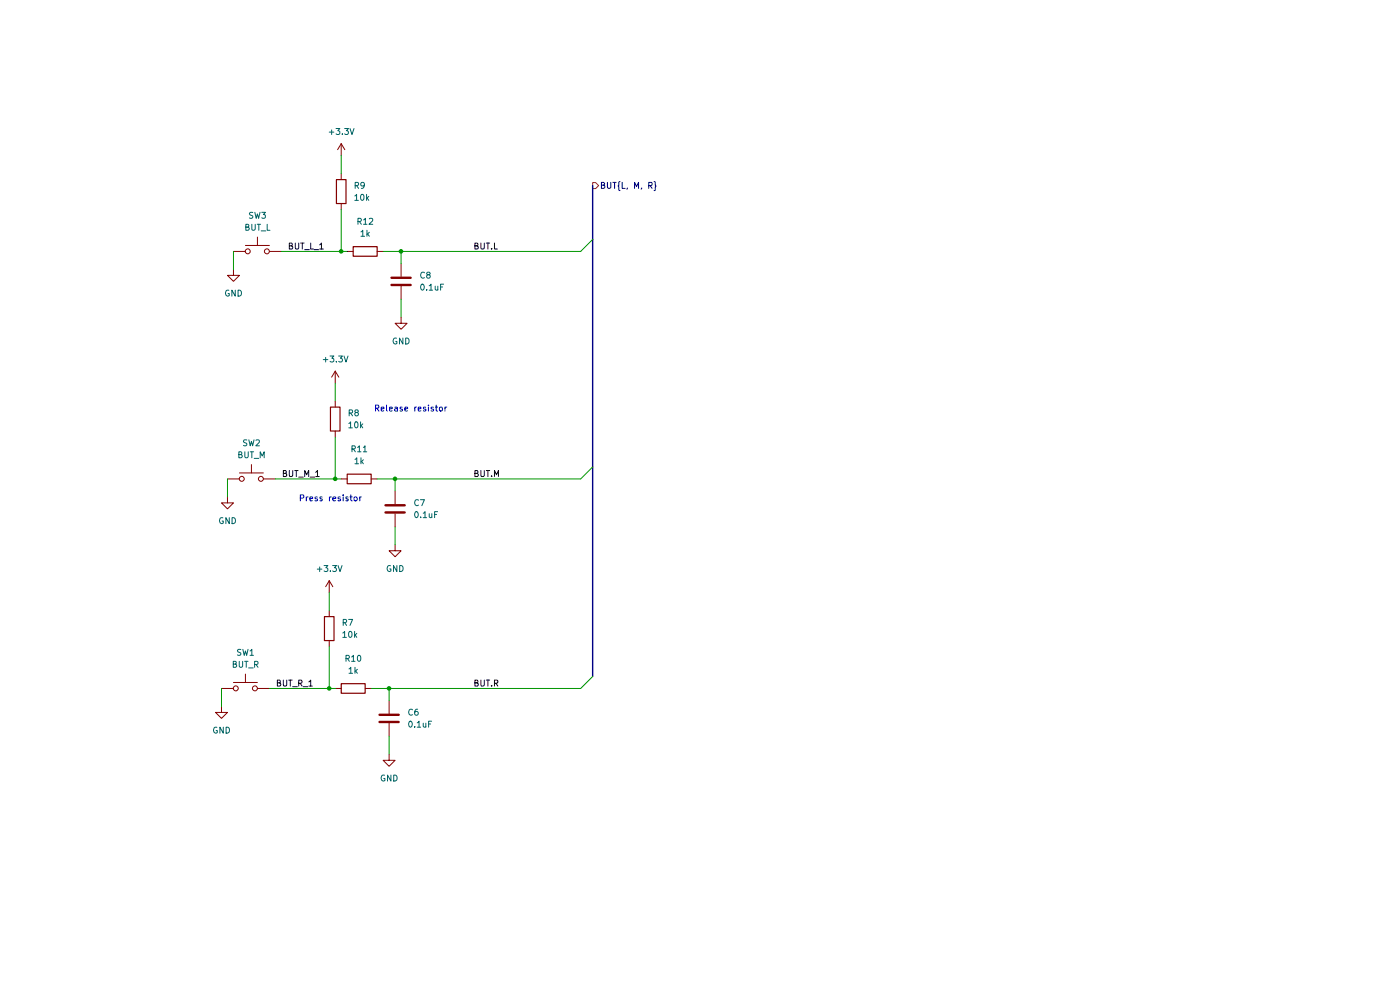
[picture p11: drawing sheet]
(kicad_sch
 (version 20250114)
 (generator "eeschema")
 (generator_version "9.0")
 (paper "A4")
 (lib_symbols
  (symbol "Device:C"
   (pin_numbers (hide yes))
   (pin_names
    (offset 0.254)) (exclude_from_sim no) (in_bom yes) (on_board yes)
   (property "Reference" "C" (at 0.635 2.54 0) (effects (font (size 1.27 1.27)) (justify left)))
   (property "Value" "C" (at 0.635 -2.54 0) (effects (font (size 1.27 1.27)) (justify left)))
   (property "Footprint" "" (at 0.9652 -3.81 0) (effects (font (size 1.27 1.27)) (hide yes)))
   (property "Datasheet" "~" (at 0 0 0) (effects (font (size 1.27 1.27)) (hide yes)))
   (property "Description" "Unpolarized capacitor" (at 0 0 0) (effects (font (size 1.27 1.27)) (hide yes)))
   (symbol "C_0_1"
    (polyline (pts (xy -2.032 0.762) (xy 2.032 0.762)) (stroke (width 0.508) (type default)) (fill (type none)))
    (polyline (pts (xy -2.032 -0.762) (xy 2.032 -0.762)) (stroke (width 0.508) (type default)) (fill (type none))))
   (symbol "C_1_1"
    (pin passive line (at 0 3.81 270) (length 2.794) (name "~" (effects (font (size 1.27 1.27)))) (number "1" (effects (font (size 1.27 1.27)))))
    (pin passive line (at 0 -3.81 90) (length 2.794) (name "~" (effects (font (size 1.27 1.27)))) (number "2" (effects (font (size 1.27 1.27))))))
   (embedded_fonts no))
  (symbol "Device:R"
   (pin_numbers (hide yes))
   (pin_names
    (offset 0)) (exclude_from_sim no) (in_bom yes) (on_board yes)
   (property "Reference" "R" (at 2.032 0 90) (effects (font (size 1.27 1.27))))
   (property "Value" "R" (at 0 0 90) (effects (font (size 1.27 1.27))))
   (property "Footprint" "" (at -1.778 0 90) (effects (font (size 1.27 1.27)) (hide yes)))
   (property "Datasheet" "~" (at 0 0 0) (effects (font (size 1.27 1.27)) (hide yes)))
   (property "Description" "Resistor" (at 0 0 0) (effects (font (size 1.27 1.27)) (hide yes)))
   (symbol "R_0_1"
    (rectangle (start -1.016 -2.54) (end 1.016 2.54) (stroke (width 0.254) (type default)) (fill (type none))))
   (symbol "R_1_1"
    (pin passive line (at 0 3.81 270) (length 1.27) (name "~" (effects (font (size 1.27 1.27)))) (number "1" (effects (font (size 1.27 1.27)))))
    (pin passive line (at 0 -3.81 90) (length 1.27) (name "~" (effects (font (size 1.27 1.27)))) (number "2" (effects (font (size 1.27 1.27))))))
   (embedded_fonts no))
  (symbol "Switch:SW_Push"
   (pin_numbers (hide yes))
   (pin_names
    (offset 1.016) (hide yes)) (exclude_from_sim no) (in_bom yes) (on_board yes)
   (property "Reference" "SW" (at 1.27 2.54 0) (effects (font (size 1.27 1.27)) (justify left)))
   (property "Value" "SW_Push" (at 0 -1.524 0) (effects (font (size 1.27 1.27))))
   (property "Footprint" "" (at 0 5.08 0) (effects (font (size 1.27 1.27)) (hide yes)))
   (property "Datasheet" "~" (at 0 5.08 0) (effects (font (size 1.27 1.27)) (hide yes)))
   (property "Description" "Push button switch, generic, two pins" (at 0 0 0) (effects (font (size 1.27 1.27)) (hide yes)))
   (symbol "SW_Push_0_1"
    (circle (center -2.032 0) (radius 0.508) (stroke (width 0) (type default)) (fill (type none)))
    (polyline (pts (xy 0 1.27) (xy 0 3.048)) (stroke (width 0) (type default)) (fill (type none)))
    (circle (center 2.032 0) (radius 0.508) (stroke (width 0) (type default)) (fill (type none)))
    (polyline (pts (xy 2.54 1.27) (xy -2.54 1.27)) (stroke (width 0) (type default)) (fill (type none)))
    (pin passive line (at -5.08 0 0) (length 2.54) (name "1" (effects (font (size 1.27 1.27)))) (number "1" (effects (font (size 1.27 1.27)))))
    (pin passive line (at 5.08 0 180) (length 2.54) (name "2" (effects (font (size 1.27 1.27)))) (number "2" (effects (font (size 1.27 1.27))))))
   (embedded_fonts no))
  (symbol "power:+3.3V"
   (power)
   (pin_names
    (offset 0)) (exclude_from_sim no) (in_bom yes) (on_board yes)
   (property "Reference" "#PWR" (at 0 -3.81 0) (effects (font (size 1.27 1.27)) (hide yes)))
   (property "Value" "+3.3V" (at 0 3.556 0) (effects (font (size 1.27 1.27))))
   (property "Footprint" "" (at 0 0 0) (effects (font (size 1.27 1.27)) (hide yes)))
   (property "Datasheet" "" (at 0 0 0) (effects (font (size 1.27 1.27)) (hide yes)))
   (property "Description" "Power symbol creates a global label with name \"+3.3V\"" (at 0 0 0) (effects (font (size 1.27 1.27)) (hide yes)))
   (symbol "+3.3V_0_1"
    (polyline (pts (xy -0.762 1.27) (xy 0 2.54)) (stroke (width 0) (type default)) (fill (type none)))
    (polyline (pts (xy 0 2.54) (xy 0.762 1.27)) (stroke (width 0) (type default)) (fill (type none)))
    (polyline (pts (xy 0 0) (xy 0 2.54)) (stroke (width 0) (type default)) (fill (type none))))
   (symbol "+3.3V_1_1"
    (pin power_in line (at 0 0 90) (length 0) (hide yes) (name "+3.3V" (effects (font (size 1.27 1.27)))) (number "1" (effects (font (size 1.27 1.27))))))
   (embedded_fonts no))
  (symbol "power:GND"
   (power)
   (pin_names
    (offset 0)) (exclude_from_sim no) (in_bom yes) (on_board yes)
   (property "Reference" "#PWR" (at 0 -6.35 0) (effects (font (size 1.27 1.27)) (hide yes)))
   (property "Value" "GND" (at 0 -3.81 0) (effects (font (size 1.27 1.27))))
   (property "Footprint" "" (at 0 0 0) (effects (font (size 1.27 1.27)) (hide yes)))
   (property "Datasheet" "" (at 0 0 0) (effects (font (size 1.27 1.27)) (hide yes)))
   (property "Description" "Power symbol creates a global label with name \"GND\" , ground" (at 0 0 0) (effects (font (size 1.27 1.27)) (hide yes)))
   (symbol "GND_0_1"
    (polyline (pts (xy 0 0) (xy 0 -1.27) (xy 1.27 -1.27) (xy 0 -2.54) (xy -1.27 -1.27) (xy 0 -1.27)) (stroke (width 0) (type default)) (fill (type none))))
   (symbol "GND_1_1"
    (pin power_in line (at 0 0 270) (length 0) (hide yes) (name "GND" (effects (font (size 1.27 1.27)))) (number "1" (effects (font (size 1.27 1.27))))))
   (embedded_fonts no)))
 (text "Press resistor"
  (exclude_from_sim no)
  (at 70.104 105.918 0)
  (effects (font (size 1.27 1.27))))
 (text "Release resistor"
  (exclude_from_sim no)
  (at 87.122 86.868 0)
  (effects (font (size 1.27 1.27))))
 (junction
  (at 82.55 146.05)
  (diameter 0)
  (color 0 0 0 0))
 (junction
  (at 85.09 53.34)
  (diameter 0)
  (color 0 0 0 0))
 (junction
  (at 71.12 101.6)
  (diameter 0)
  (color 0 0 0 0))
 (junction
  (at 72.39 53.34)
  (diameter 0)
  (color 0 0 0 0))
 (junction
  (at 69.85 146.05)
  (diameter 0)
  (color 0 0 0 0))
 (junction
  (at 83.82 101.6)
  (diameter 0)
  (color 0 0 0 0))
 (bus_entry
  (at 123.19 146.05)
  (size 2.54 -2.54)
  (stroke (width 0) (type default)))
 (bus_entry
  (at 123.19 101.6)
  (size 2.54 -2.54)
  (stroke (width 0) (type default)))
 (bus_entry
  (at 123.19 53.34)
  (size 2.54 -2.54)
  (stroke (width 0) (type default)))
 (wire
  (pts (xy 85.09 53.34) (xy 85.09 55.88))
  (stroke (width 0) (type default)))
 (wire
  (pts (xy 78.74 146.05) (xy 82.55 146.05))
  (stroke (width 0) (type default)))
 (wire
  (pts (xy 57.15 146.05) (xy 69.85 146.05))
  (stroke (width 0) (type default)))
 (wire
  (pts (xy 71.12 101.6) (xy 72.39 101.6))
  (stroke (width 0) (type default)))
 (wire
  (pts (xy 69.85 137.16) (xy 69.85 146.05))
  (stroke (width 0) (type default)))
 (wire
  (pts (xy 82.55 146.05) (xy 82.55 148.59))
  (stroke (width 0) (type default)))
 (wire
  (pts (xy 85.09 53.34) (xy 123.19 53.34))
  (stroke (width 0) (type default)))
 (wire
  (pts (xy 69.85 146.05) (xy 71.12 146.05))
  (stroke (width 0) (type default)))
 (wire
  (pts (xy 71.12 81.28) (xy 71.12 85.09))
  (stroke (width 0) (type default)))
 (wire
  (pts (xy 58.42 101.6) (xy 71.12 101.6))
  (stroke (width 0) (type default)))
 (wire
  (pts (xy 82.55 156.21) (xy 82.55 160.02))
  (stroke (width 0) (type default)))
 (wire
  (pts (xy 81.28 53.34) (xy 85.09 53.34))
  (stroke (width 0) (type default)))
 (wire
  (pts (xy 46.99 146.05) (xy 46.99 149.86))
  (stroke (width 0) (type default)))
 (wire
  (pts (xy 83.82 101.6) (xy 123.19 101.6))
  (stroke (width 0) (type default)))
 (wire
  (pts (xy 49.53 53.34) (xy 49.53 57.15))
  (stroke (width 0) (type default)))
 (bus
  (pts (xy 125.73 99.06) (xy 125.73 143.51))
  (stroke (width 0) (type default)))
 (wire
  (pts (xy 72.39 53.34) (xy 73.66 53.34))
  (stroke (width 0) (type default)))
 (bus
  (pts (xy 125.73 39.37) (xy 125.73 50.8))
  (stroke (width 0) (type default)))
 (wire
  (pts (xy 80.01 101.6) (xy 83.82 101.6))
  (stroke (width 0) (type default)))
 (wire
  (pts (xy 72.39 44.45) (xy 72.39 53.34))
  (stroke (width 0) (type default)))
 (wire
  (pts (xy 59.69 53.34) (xy 72.39 53.34))
  (stroke (width 0) (type default)))
 (wire
  (pts (xy 85.09 63.5) (xy 85.09 67.31))
  (stroke (width 0) (type default)))
 (wire
  (pts (xy 83.82 111.76) (xy 83.82 115.57))
  (stroke (width 0) (type default)))
 (wire
  (pts (xy 83.82 101.6) (xy 83.82 104.14))
  (stroke (width 0) (type default)))
 (wire
  (pts (xy 69.85 125.73) (xy 69.85 129.54))
  (stroke (width 0) (type default)))
 (bus
  (pts (xy 125.73 50.8) (xy 125.73 99.06))
  (stroke (width 0) (type default)))
 (wire
  (pts (xy 72.39 33.02) (xy 72.39 36.83))
  (stroke (width 0) (type default)))
 (wire
  (pts (xy 82.55 146.05) (xy 123.19 146.05))
  (stroke (width 0) (type default)))
 (wire
  (pts (xy 48.26 101.6) (xy 48.26 105.41))
  (stroke (width 0) (type default)))
 (wire
  (pts (xy 71.12 92.71) (xy 71.12 101.6))
  (stroke (width 0) (type default)))
 (label "BUT_M_1"
  (at 59.69 101.6 0)
  (effects (font (size 1.27 1.27)) (justify left bottom)))
 (label "BUT.M"
  (at 100.33 101.6 0)
  (effects (font (size 1.27 1.27)) (justify left bottom)))
 (label "BUT.L"
  (at 100.33 53.34 0)
  (effects (font (size 1.27 1.27)) (justify left bottom)))
 (label "BUT_R_1"
  (at 58.42 146.05 0)
  (effects (font (size 1.27 1.27)) (justify left bottom)))
 (label "BUT.R"
  (at 100.33 146.05 0)
  (effects (font (size 1.27 1.27)) (justify left bottom)))
 (label "BUT_L_1"
  (at 60.96 53.34 0)
  (effects (font (size 1.27 1.27)) (justify left bottom)))
 (hierarchical_label "BUT{L, M, R}"
  (shape output)
  (at 125.73 39.37 0)
  (effects (font (size 1.27 1.27)) (justify left)))
 (symbol
  (lib_id "Device:R")
  (at 71.12 88.9 180)
  (unit 1)
  (exclude_from_sim no)
  (in_bom yes)
  (on_board yes)
  (dnp no)
  (fields_autoplaced yes)
  (property "Reference" "R8" (at 73.66 87.6299 0) (effects (font (size 1.27 1.27)) (justify right)))
  (property "Value" "10k" (at 73.66 90.1699 0) (effects (font (size 1.27 1.27)) (justify right)))
  (property "Footprint" "Resistor_SMD:R_0402_1005Metric" (at 72.898 88.9 90) (effects (font (size 1.27 1.27)) (hide yes)))
  (property "Datasheet" "~" (at 71.12 88.9 0) (effects (font (size 1.27 1.27)) (hide yes)))
  (property "Description" "Resistor" (at 71.12 88.9 0) (effects (font (size 1.27 1.27)) (hide yes)))
  (pin "2")
  (pin "1"))
 (symbol
  (lib_id "power:GND")
  (at 48.26 105.41 0)
  (unit 1)
  (exclude_from_sim no)
  (in_bom yes)
  (on_board yes)
  (dnp no)
  (fields_autoplaced yes)
  (property "Reference" "#PWR020" (at 48.26 111.76 0) (effects (font (size 1.27 1.27)) (hide yes)))
  (property "Value" "GND" (at 48.26 110.49 0) (effects (font (size 1.27 1.27))))
  (property "Footprint" "" (at 48.26 105.41 0) (effects (font (size 1.27 1.27)) (hide yes)))
  (property "Datasheet" "" (at 48.26 105.41 0) (effects (font (size 1.27 1.27)) (hide yes)))
  (property "Description" "" (at 48.26 105.41 0) (effects (font (size 1.27 1.27)) (hide yes)))
  (pin "1"))
 (symbol
  (lib_id "Device:R")
  (at 69.85 133.35 180)
  (unit 1)
  (exclude_from_sim no)
  (in_bom yes)
  (on_board yes)
  (dnp no)
  (fields_autoplaced yes)
  (property "Reference" "R7" (at 72.39 132.0799 0) (effects (font (size 1.27 1.27)) (justify right)))
  (property "Value" "10k" (at 72.39 134.6199 0) (effects (font (size 1.27 1.27)) (justify right)))
  (property "Footprint" "Resistor_SMD:R_0402_1005Metric" (at 71.628 133.35 90) (effects (font (size 1.27 1.27)) (hide yes)))
  (property "Datasheet" "~" (at 69.85 133.35 0) (effects (font (size 1.27 1.27)) (hide yes)))
  (property "Description" "Resistor" (at 69.85 133.35 0) (effects (font (size 1.27 1.27)) (hide yes)))
  (pin "2")
  (pin "1"))
 (symbol
  (lib_id "Switch:SW_Push")
  (at 52.07 146.05 0)
  (unit 1)
  (exclude_from_sim no)
  (in_bom yes)
  (on_board yes)
  (dnp no)
  (fields_autoplaced yes)
  (property "Reference" "SW1" (at 52.07 138.43 0) (effects (font (size 1.27 1.27))))
  (property "Value" "BUT_R" (at 52.07 140.97 0) (effects (font (size 1.27 1.27))))
  (property "Footprint" "Button_Switch_SMD:SW_SPST_Omron_B3FS-101xP" (at 52.07 140.97 0) (effects (font (size 1.27 1.27)) (hide yes)))
  (property "Datasheet" "~" (at 52.07 140.97 0) (effects (font (size 1.27 1.27)) (hide yes)))
  (property "Description" "Push button switch, generic, two pins" (at 52.07 146.05 0) (effects (font (size 1.27 1.27)) (hide yes)))
  (pin "1")
  (pin "2"))
 (symbol
  (lib_id "power:GND")
  (at 49.53 57.15 0)
  (unit 1)
  (exclude_from_sim no)
  (in_bom yes)
  (on_board yes)
  (dnp no)
  (fields_autoplaced yes)
  (property "Reference" "#PWR021" (at 49.53 63.5 0) (effects (font (size 1.27 1.27)) (hide yes)))
  (property "Value" "GND" (at 49.53 62.23 0) (effects (font (size 1.27 1.27))))
  (property "Footprint" "" (at 49.53 57.15 0) (effects (font (size 1.27 1.27)) (hide yes)))
  (property "Datasheet" "" (at 49.53 57.15 0) (effects (font (size 1.27 1.27)) (hide yes)))
  (property "Description" "" (at 49.53 57.15 0) (effects (font (size 1.27 1.27)) (hide yes)))
  (pin "1"))
 (symbol
  (lib_id "Device:R")
  (at 74.93 146.05 270)
  (unit 1)
  (exclude_from_sim no)
  (in_bom yes)
  (on_board yes)
  (dnp no)
  (fields_autoplaced yes)
  (property "Reference" "R10" (at 74.93 139.7 90) (effects (font (size 1.27 1.27))))
  (property "Value" "1k" (at 74.93 142.24 90) (effects (font (size 1.27 1.27))))
  (property "Footprint" "Resistor_SMD:R_0402_1005Metric" (at 74.93 144.272 90) (effects (font (size 1.27 1.27)) (hide yes)))
  (property "Datasheet" "~" (at 74.93 146.05 0) (effects (font (size 1.27 1.27)) (hide yes)))
  (property "Description" "Resistor" (at 74.93 146.05 0) (effects (font (size 1.27 1.27)) (hide yes)))
  (pin "1")
  (pin "2"))
 (symbol
  (lib_id "Device:C")
  (at 83.82 107.95 0)
  (unit 1)
  (exclude_from_sim no)
  (in_bom yes)
  (on_board yes)
  (dnp no)
  (fields_autoplaced yes)
  (property "Reference" "C7" (at 87.63 106.6799 0) (effects (font (size 1.27 1.27)) (justify left)))
  (property "Value" "0.1uF" (at 87.63 109.2199 0) (effects (font (size 1.27 1.27)) (justify left)))
  (property "Footprint" "Capacitor_SMD:C_0402_1005Metric" (at 84.7852 111.76 0) (effects (font (size 1.27 1.27)) (hide yes)))
  (property "Datasheet" "~" (at 83.82 107.95 0) (effects (font (size 1.27 1.27)) (hide yes)))
  (property "Description" "Unpolarized capacitor" (at 83.82 107.95 0) (effects (font (size 1.27 1.27)) (hide yes)))
  (pin "1")
  (pin "2"))
 (symbol
  (lib_id "Device:R")
  (at 76.2 101.6 270)
  (unit 1)
  (exclude_from_sim no)
  (in_bom yes)
  (on_board yes)
  (dnp no)
  (fields_autoplaced yes)
  (property "Reference" "R11" (at 76.2 95.25 90) (effects (font (size 1.27 1.27))))
  (property "Value" "1k" (at 76.2 97.79 90) (effects (font (size 1.27 1.27))))
  (property "Footprint" "Resistor_SMD:R_0402_1005Metric" (at 76.2 99.822 90) (effects (font (size 1.27 1.27)) (hide yes)))
  (property "Datasheet" "~" (at 76.2 101.6 0) (effects (font (size 1.27 1.27)) (hide yes)))
  (property "Description" "Resistor" (at 76.2 101.6 0) (effects (font (size 1.27 1.27)) (hide yes)))
  (pin "1")
  (pin "2"))
 (symbol
  (lib_id "power:GND")
  (at 82.55 160.02 0)
  (unit 1)
  (exclude_from_sim no)
  (in_bom yes)
  (on_board yes)
  (dnp no)
  (fields_autoplaced yes)
  (property "Reference" "#PWR025" (at 82.55 166.37 0) (effects (font (size 1.27 1.27)) (hide yes)))
  (property "Value" "GND" (at 82.55 165.1 0) (effects (font (size 1.27 1.27))))
  (property "Footprint" "" (at 82.55 160.02 0) (effects (font (size 1.27 1.27)) (hide yes)))
  (property "Datasheet" "" (at 82.55 160.02 0) (effects (font (size 1.27 1.27)) (hide yes)))
  (property "Description" "" (at 82.55 160.02 0) (effects (font (size 1.27 1.27)) (hide yes)))
  (pin "1"))
 (symbol
  (lib_id "Switch:SW_Push")
  (at 54.61 53.34 0)
  (unit 1)
  (exclude_from_sim no)
  (in_bom yes)
  (on_board yes)
  (dnp no)
  (fields_autoplaced yes)
  (property "Reference" "SW3" (at 54.61 45.72 0) (effects (font (size 1.27 1.27))))
  (property "Value" "BUT_L" (at 54.61 48.26 0) (effects (font (size 1.27 1.27))))
  (property "Footprint" "Button_Switch_SMD:SW_SPST_Omron_B3FS-101xP" (at 54.61 48.26 0) (effects (font (size 1.27 1.27)) (hide yes)))
  (property "Datasheet" "~" (at 54.61 48.26 0) (effects (font (size 1.27 1.27)) (hide yes)))
  (property "Description" "Push button switch, generic, two pins" (at 54.61 53.34 0) (effects (font (size 1.27 1.27)) (hide yes)))
  (pin "1")
  (pin "2"))
 (symbol
  (lib_id "power:+3.3V")
  (at 69.85 125.73 0)
  (mirror y)
  (unit 1)
  (exclude_from_sim no)
  (in_bom yes)
  (on_board yes)
  (dnp no)
  (property "Reference" "#PWR022" (at 69.85 129.54 0) (effects (font (size 1.27 1.27)) (hide yes)))
  (property "Value" "+3.3V" (at 69.85 120.65 0) (effects (font (size 1.27 1.27))))
  (property "Footprint" "" (at 69.85 125.73 0) (effects (font (size 1.27 1.27)) (hide yes)))
  (property "Datasheet" "" (at 69.85 125.73 0) (effects (font (size 1.27 1.27)) (hide yes)))
  (property "Description" "" (at 69.85 125.73 0) (effects (font (size 1.27 1.27)) (hide yes)))
  (pin "1"))
 (symbol
  (lib_id "power:+3.3V")
  (at 71.12 81.28 0)
  (mirror y)
  (unit 1)
  (exclude_from_sim no)
  (in_bom yes)
  (on_board yes)
  (dnp no)
  (property "Reference" "#PWR023" (at 71.12 85.09 0) (effects (font (size 1.27 1.27)) (hide yes)))
  (property "Value" "+3.3V" (at 71.12 76.2 0) (effects (font (size 1.27 1.27))))
  (property "Footprint" "" (at 71.12 81.28 0) (effects (font (size 1.27 1.27)) (hide yes)))
  (property "Datasheet" "" (at 71.12 81.28 0) (effects (font (size 1.27 1.27)) (hide yes)))
  (property "Description" "" (at 71.12 81.28 0) (effects (font (size 1.27 1.27)) (hide yes)))
  (pin "1"))
 (symbol
  (lib_id "Switch:SW_Push")
  (at 53.34 101.6 0)
  (unit 1)
  (exclude_from_sim no)
  (in_bom yes)
  (on_board yes)
  (dnp no)
  (fields_autoplaced yes)
  (property "Reference" "SW2" (at 53.34 93.98 0) (effects (font (size 1.27 1.27))))
  (property "Value" "BUT_M" (at 53.34 96.52 0) (effects (font (size 1.27 1.27))))
  (property "Footprint" "Button_Switch_SMD:SW_SPST_Omron_B3FS-101xP" (at 53.34 96.52 0) (effects (font (size 1.27 1.27)) (hide yes)))
  (property "Datasheet" "~" (at 53.34 96.52 0) (effects (font (size 1.27 1.27)) (hide yes)))
  (property "Description" "Push button switch, generic, two pins" (at 53.34 101.6 0) (effects (font (size 1.27 1.27)) (hide yes)))
  (pin "1")
  (pin "2"))
 (symbol
  (lib_id "power:+3.3V")
  (at 72.39 33.02 0)
  (mirror y)
  (unit 1)
  (exclude_from_sim no)
  (in_bom yes)
  (on_board yes)
  (dnp no)
  (property "Reference" "#PWR024" (at 72.39 36.83 0) (effects (font (size 1.27 1.27)) (hide yes)))
  (property "Value" "+3.3V" (at 72.39 27.94 0) (effects (font (size 1.27 1.27))))
  (property "Footprint" "" (at 72.39 33.02 0) (effects (font (size 1.27 1.27)) (hide yes)))
  (property "Datasheet" "" (at 72.39 33.02 0) (effects (font (size 1.27 1.27)) (hide yes)))
  (property "Description" "" (at 72.39 33.02 0) (effects (font (size 1.27 1.27)) (hide yes)))
  (pin "1"))
 (symbol
  (lib_id "Device:C")
  (at 82.55 152.4 0)
  (unit 1)
  (exclude_from_sim no)
  (in_bom yes)
  (on_board yes)
  (dnp no)
  (fields_autoplaced yes)
  (property "Reference" "C6" (at 86.36 151.1299 0) (effects (font (size 1.27 1.27)) (justify left)))
  (property "Value" "0.1uF" (at 86.36 153.6699 0) (effects (font (size 1.27 1.27)) (justify left)))
  (property "Footprint" "Capacitor_SMD:C_0402_1005Metric" (at 83.5152 156.21 0) (effects (font (size 1.27 1.27)) (hide yes)))
  (property "Datasheet" "~" (at 82.55 152.4 0) (effects (font (size 1.27 1.27)) (hide yes)))
  (property "Description" "Unpolarized capacitor" (at 82.55 152.4 0) (effects (font (size 1.27 1.27)) (hide yes)))
  (pin "1")
  (pin "2"))
 (symbol
  (lib_id "power:GND")
  (at 46.99 149.86 0)
  (unit 1)
  (exclude_from_sim no)
  (in_bom yes)
  (on_board yes)
  (dnp no)
  (fields_autoplaced yes)
  (property "Reference" "#PWR019" (at 46.99 156.21 0) (effects (font (size 1.27 1.27)) (hide yes)))
  (property "Value" "GND" (at 46.99 154.94 0) (effects (font (size 1.27 1.27))))
  (property "Footprint" "" (at 46.99 149.86 0) (effects (font (size 1.27 1.27)) (hide yes)))
  (property "Datasheet" "" (at 46.99 149.86 0) (effects (font (size 1.27 1.27)) (hide yes)))
  (property "Description" "" (at 46.99 149.86 0) (effects (font (size 1.27 1.27)) (hide yes)))
  (pin "1"))
 (symbol
  (lib_id "power:GND")
  (at 85.09 67.31 0)
  (unit 1)
  (exclude_from_sim no)
  (in_bom yes)
  (on_board yes)
  (dnp no)
  (fields_autoplaced yes)
  (property "Reference" "#PWR027" (at 85.09 73.66 0) (effects (font (size 1.27 1.27)) (hide yes)))
  (property "Value" "GND" (at 85.09 72.39 0) (effects (font (size 1.27 1.27))))
  (property "Footprint" "" (at 85.09 67.31 0) (effects (font (size 1.27 1.27)) (hide yes)))
  (property "Datasheet" "" (at 85.09 67.31 0) (effects (font (size 1.27 1.27)) (hide yes)))
  (property "Description" "" (at 85.09 67.31 0) (effects (font (size 1.27 1.27)) (hide yes)))
  (pin "1"))
 (symbol
  (lib_id "Device:R")
  (at 72.39 40.64 180)
  (unit 1)
  (exclude_from_sim no)
  (in_bom yes)
  (on_board yes)
  (dnp no)
  (fields_autoplaced yes)
  (property "Reference" "R9" (at 74.93 39.3699 0) (effects (font (size 1.27 1.27)) (justify right)))
  (property "Value" "10k" (at 74.93 41.9099 0) (effects (font (size 1.27 1.27)) (justify right)))
  (property "Footprint" "Resistor_SMD:R_0402_1005Metric" (at 74.168 40.64 90) (effects (font (size 1.27 1.27)) (hide yes)))
  (property "Datasheet" "~" (at 72.39 40.64 0) (effects (font (size 1.27 1.27)) (hide yes)))
  (property "Description" "Resistor" (at 72.39 40.64 0) (effects (font (size 1.27 1.27)) (hide yes)))
  (pin "2")
  (pin "1"))
 (symbol
  (lib_id "power:GND")
  (at 83.82 115.57 0)
  (unit 1)
  (exclude_from_sim no)
  (in_bom yes)
  (on_board yes)
  (dnp no)
  (fields_autoplaced yes)
  (property "Reference" "#PWR026" (at 83.82 121.92 0) (effects (font (size 1.27 1.27)) (hide yes)))
  (property "Value" "GND" (at 83.82 120.65 0) (effects (font (size 1.27 1.27))))
  (property "Footprint" "" (at 83.82 115.57 0) (effects (font (size 1.27 1.27)) (hide yes)))
  (property "Datasheet" "" (at 83.82 115.57 0) (effects (font (size 1.27 1.27)) (hide yes)))
  (property "Description" "" (at 83.82 115.57 0) (effects (font (size 1.27 1.27)) (hide yes)))
  (pin "1"))
 (symbol
  (lib_id "Device:C")
  (at 85.09 59.69 0)
  (unit 1)
  (exclude_from_sim no)
  (in_bom yes)
  (on_board yes)
  (dnp no)
  (fields_autoplaced yes)
  (property "Reference" "C8" (at 88.9 58.4199 0) (effects (font (size 1.27 1.27)) (justify left)))
  (property "Value" "0.1uF" (at 88.9 60.9599 0) (effects (font (size 1.27 1.27)) (justify left)))
  (property "Footprint" "Capacitor_SMD:C_0402_1005Metric" (at 86.0552 63.5 0) (effects (font (size 1.27 1.27)) (hide yes)))
  (property "Datasheet" "~" (at 85.09 59.69 0) (effects (font (size 1.27 1.27)) (hide yes)))
  (property "Description" "Unpolarized capacitor" (at 85.09 59.69 0) (effects (font (size 1.27 1.27)) (hide yes)))
  (pin "1")
  (pin "2"))
 (symbol
  (lib_id "Device:R")
  (at 77.47 53.34 270)
  (unit 1)
  (exclude_from_sim no)
  (in_bom yes)
  (on_board yes)
  (dnp no)
  (fields_autoplaced yes)
  (property "Reference" "R12" (at 77.47 46.99 90) (effects (font (size 1.27 1.27))))
  (property "Value" "1k" (at 77.47 49.53 90) (effects (font (size 1.27 1.27))))
  (property "Footprint" "Resistor_SMD:R_0402_1005Metric" (at 77.47 51.562 90) (effects (font (size 1.27 1.27)) (hide yes)))
  (property "Datasheet" "~" (at 77.47 53.34 0) (effects (font (size 1.27 1.27)) (hide yes)))
  (property "Description" "Resistor" (at 77.47 53.34 0) (effects (font (size 1.27 1.27)) (hide yes)))
  (pin "1")
  (pin "2")))
